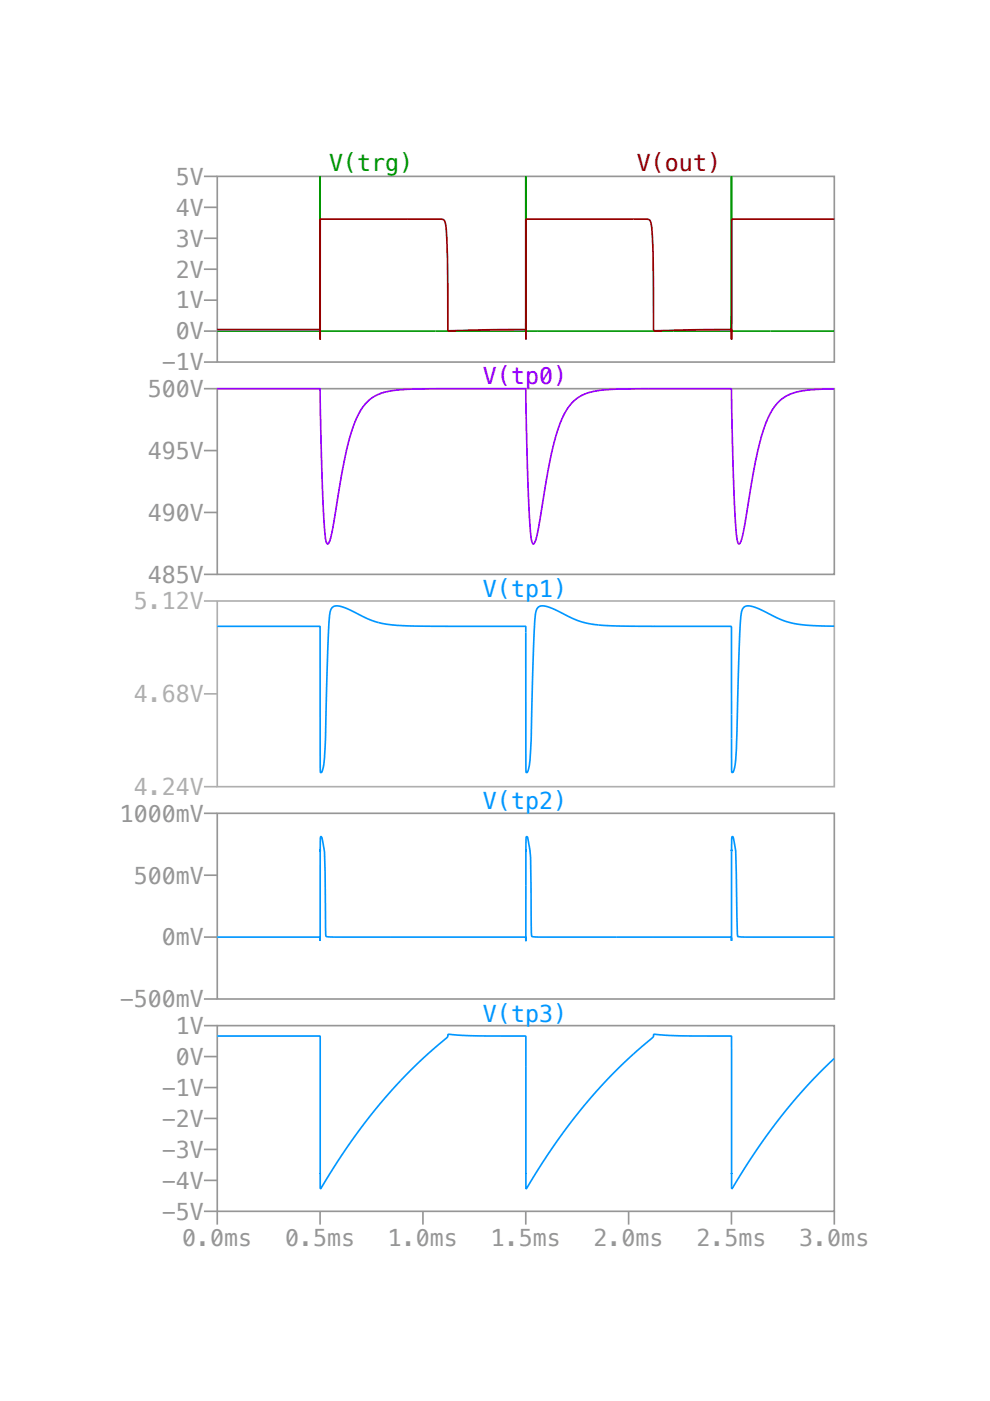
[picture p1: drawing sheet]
<svg xmlns="http://www.w3.org/2000/svg" width="210mm" height="297mm" viewBox="0 0 210 297" stroke-linecap="round" stroke-linejoin="round" font-family="sans-serif">
<g fill="none" stroke="#969696" stroke-width=".35">
<path d="M43.2 37.4h2.9M46.1 37.4h130.8v39.4h-130.8zM43.2 57.1h2.9M43.2 50.5h2.9M43.2 44h2.9M43.2 76.8h2.9M43.2 70.2h2.9M43.2 63.6h2.9M43.2 95.5h2.9M43.2 82.4h2.9M46.1 82.4h130.8v39.4h-130.8zM43.2 108.7h2.9"/>
<path d="M43.2 121.8h2.9M43.2 172.4h2.9M46.1 172.4h130.8v39.4h-130.8zM43.2 198.7h2.9M43.2 185.6h2.9M43.2 217.5h2.9M43.2 211.8h2.9M46.1 217.5h130.8v39.3h-130.8zM43.2 237.1h2.9M43.2 230.6h2.9M43.2 224h2.9M43.2 256.8h2.9v2.8"/>
<path d="M43.2 250.3h2.9M43.2 243.7h2.9M67.9 256.8v2.8M89.7 256.8v2.8M111.5 256.8v2.8M133.3 256.8v2.8M155.1 256.8v2.8M176.9 256.8v2.8"/>
</g>
<path d="M43.2 127.4h2.9M46.1 127.4h130.8v39.4h-130.8zM43.2 147.1h2.9M43.2 166.8h2.9" fill="none" stroke="#afafaf" stroke-width=".35"/>
<path d="M176.9 132.8l-4-.1a20.9 20.9 0 0 1-11.4-3.3l-1.5-.7a2.05 2.05 0 0 0-2.5 .4 7.1 7.1 0 0 0-.6 3.3l-.3 9.9a243.5 243.5 0 0 1-.8 20.4l-.3 1h-.4v-30.8l-.1-.1-26-.1a20.6 20.6 0 0 1-11-3.3l-1.5-.6a2.2 2.2 0 0 0-2.6 .2 4.6 4.6 0 0 0-.5 2.5l-.4 9.1-.4 16.4-.4 5.2-.2 1.2-.3 .4h-.2v-1.3v-29.7l-26.2-.1a20.7 20.7 0 0 1-11-3.3l-1.5-.7a2.02 2.02 0 0 0-2.6 .4 6.6 6.6 0 0 0-.5 3l-.8 26.4-.2 3.5-.3 1.3-.3 .5-.2-.1v-1.2v-29.7h-21.8M46.1 198.7h21.8v.8v-19.2v.3v-2.8l.2-.5 .6 2.5a210.3 210.3 0 0 1 .3 17.3l.1 .9a.72 .72 0 0 0 1 .7h41.4v.8v-19.3v.3v-2.9l.2-.3 .5 2.3 .3 2.3 .3 16.7 2.6 .1h39.6l.1 .8v-19.9a3.9 3.9 0 0 1 .2-2.3l.7 3.1 .4 18.1 1.9 .2h18.6M46.1 219.7h21.8v32.3l6.5-10 3.2-4.3 3.1-3.8 3.2-3.7 3.4-3.5 3.5-3.3 3.6-3.1a.95 .95 0 0 0 .6-.9l6 .2 10.5 .1v32.4l6.2-9.6 3.2-4.4 3.1-3.9 3.3-3.7 3.4-3.6 3.6-3.4 3.8-3.2a1.12 1.12 0 0 0 .6-1l5.2 .3 11.2 .1v32.3l5.5-8.5 5-6.8 5.6-6.6 5.7-5.7" fill="none" stroke="#0096ff" stroke-width=".35"/>
<path d="M46.1 82.4h21.8v5.4a347.2 347.2 0 0 0 1.2 26.8l.4 .8a9 9 0 0 0 1.2-4.4l2.6-14.7a27.9 27.9 0 0 1 3.9-10.4 10.1 10.1 0 0 1 7.8-3.3l6.2-.2h20.3l.1 5.8a347.4 347.4 0 0 0 1.1 26.4l.2 .5 .2 .2a18.2 18.2 0 0 0 1.6-6.3l2-11.9a31.6 31.6 0 0 1 3.8-10.8 9.7 9.7 0 0 1 7.8-3.7l6.3-.2h20.4l.2 5.1a498.8 498.8 0 0 0 1 26.7l.4 1.1 .1 .1 .2-.3a72.6 72.6 0 0 0 2.2-11.3l1.5-8.1a26.1 26.1 0 0 1 3.9-9.8 10.1 10.1 0 0 1 7.7-3.3l4.7-.1" fill="none" stroke="#9600ff" stroke-width=".35"/>
<path d="M46.1 70.2h21.8v-32.8v32.8h43.6v-32.8v32.8h43.5l.1-32.8v32.8h21.8" fill="none" stroke="#009600" stroke-width=".35"/>
<path d="M176.9 46.5h-21.8v25.5v-2.1l-15.8 .2a.47 .47 0 0 1-.6 0 .47 .47 0 0 1-.1-.5l-.1-14.1-.2-5.6a4.8 4.8 0 0 0-.6-3.3l-1.1-.1h-25l-.1 25.5v-2.1l-15.7 .2a.52 .52 0 0 1-.6 0 .52 .52 0 0 1-.2-.5l-.1-14.8a32.1 32.1 0 0 0-.5-7.7 1.47 1.47 0 0 0-1.7-.6l-24.8 .1v25.4v-2.1h-21.8" fill="none" stroke="#960000" stroke-width=".35"/>
<g font-size="4.9" fill="#969696">
<text x="37.3" y="39.2">5V</text>
<text x="37.3" y="45.7">4V</text>
<text x="37.3" y="52.3">3V</text>
<text x="37.3" y="58.8">2V</text>
<text x="37.3" y="65.4">1V</text>
<text x="37.3" y="72">0V</text>
<text x="34.3" y="78.5">-1V</text>
<text x="31.3" y="84.2">500V</text>
<text x="31.3" y="97.3">495V</text>
<text x="31.3" y="110.4">490V</text>
<text x="31.3" y="123.5">485V</text>
<text x="25.4" y="174.2">1000mV</text>
<text x="28.4" y="187.3">500mV</text>
<text x="34.3" y="200.4">0mV</text>
<text x="25.4" y="213.6">-500mV</text>
<text x="37.3" y="219.2">1V</text>
<text x="37.3" y="225.8">0V</text>
<text x="34.3" y="232.3">-1V</text>
<text x="34.3" y="238.9">-2V</text>
<text x="34.3" y="245.5">-3V</text>
<text x="34.3" y="252">-4V</text>
<text x="34.3" y="258.6">-5V</text>
<text x="38.6" y="264.2">0.0ms</text>
<text x="60.4" y="264.2">0.5ms</text>
<text x="82.2" y="264.2">1.0ms</text>
<text x="104" y="264.2">1.5ms</text>
<text x="125.8" y="264.2">2.0ms</text>
<text x="147.7" y="264.2">2.5ms</text>
<text x="169.5" y="264.2">3.0ms</text>
</g>
<text font-size="4.9" fill="#009600" x="69.8" y="36.3">V(trg)</text>
<text font-size="4.9" fill="#960000" x="135" y="36.3">V(out)</text>
<text font-size="4.9" fill="#9600ff" x="102.4" y="81.5">V(tp0)</text>
<g font-size="4.9" fill="#afafaf">
<text x="28.4" y="129.2">5.12V</text>
<text x="28.4" y="148.9">4.68V</text>
<text x="28.4" y="168.6">4.24V</text>
</g>
<g font-size="4.9" fill="#0096ff">
<text x="102.4" y="126.6">V(tp1)</text>
<text x="102.4" y="171.4">V(tp2)</text>
<text x="102.4" y="216.6">V(tp3)</text>
</g>
</svg>
